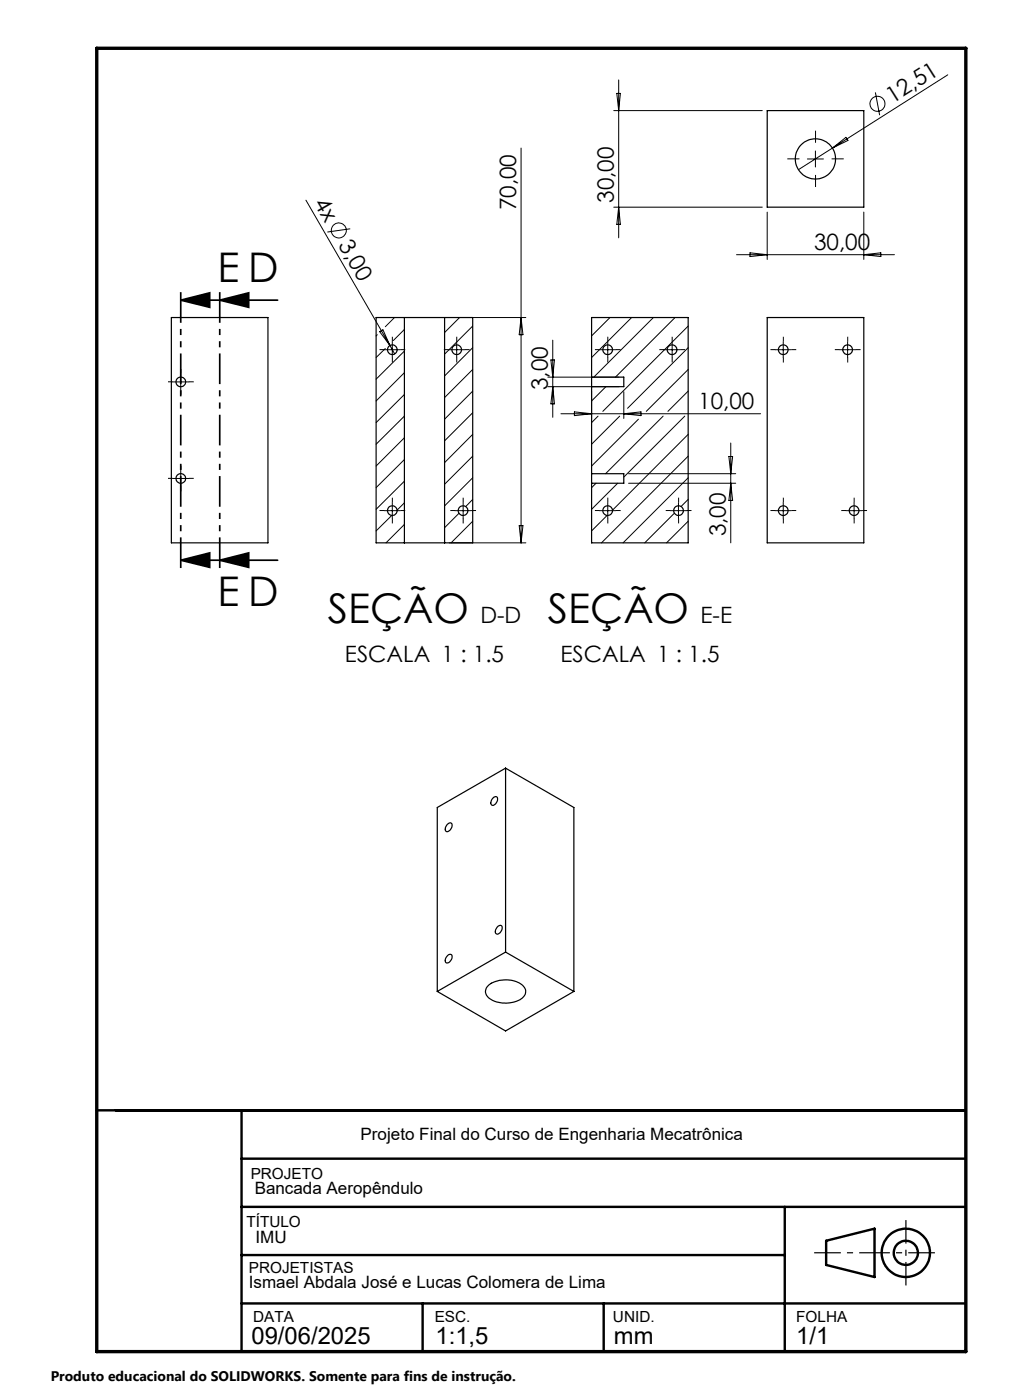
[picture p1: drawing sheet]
<svg xmlns="http://www.w3.org/2000/svg" width="210mm" height="290mm" viewBox="0 0 210 290" stroke-linecap="round" stroke-linejoin="round" font-family="sans-serif">
<g fill="none" stroke="#000" stroke-width=".25">
<path d="M158.9 22.9h20v20h-20zM35.5 65.8h20v46.6h-20zM83.7 65.8h8.4M83.7 65.8h-5.8v46.6h5.8M83.7 65.8v46.6M92.1 65.8h5.8v46.6h-5.8M92.1 65.8v46.6M122.5 78.1v2M122.5 78.1v-12.3h20v46.6h-20v-12.3M122.5 78.1h6.7v2h-6.7M158.9 65.8h20v46.6h-20zM122.5 98.1v2"/>
<path d="M122.5 98.1h6.7v2h-6.7M122.5 80.1v18M83.7 112.4h8.4M104.7 159.1l-14.1 8.2v38.1M104.7 159.1v38.1M104.7 159.1l14.2 8.2v38.1M92.6 170.8a.55 .55 0 0 1 .8-.3 .55 .55 0 0 1 .2 .8 .99 .99 0 0 1-1.3 .8 1.15 1.15 0 0 1 .3-1.3zM102.2 165.2a.53 .53 0 0 1 .7-.1 .53 .53 0 0 1 .1 .8 1.08 1.08 0 0 1-1.2 .9 1.16 1.16 0 0 1 .4-1.6zM92.8 197.9a.53 .53 0 0 1 .7-.1 .53 .53 0 0 1 .1 .7 .99 .99 0 0 1-1.3 .9 1.24 1.24 0 0 1 .5-1.5zM103.2 191.9a.53 .53 0 0 1 .7-.1 .53 .53 0 0 1 .1 .7 .99 .99 0 0 1-1.3 .9 1.26 1.26 0 0 1 .5-1.5zM104.7 197.2l-14.1 8.2M104.7 197.2l14.2 8.2"/>
<path d="M90.6 205.4l14.1 8.2 14.2-8.2M101 204.2a5.8 5.8 0 0 1 7.4 .1 1.73 1.73 0 0 1-.7 2.8 6 6 0 0 1-6.7-.7 1.53 1.53 0 0 1 0-2.2z"/>
<circle cx="168.9" cy="32.9" r="4.2"/>
<circle cx="37.4" cy="79.1" r="1.01"/>
<circle cx="81.2" cy="72.4" r="1"/>
<circle cx="94.6" cy="72.4" r="1"/>
<circle cx="125.8" cy="72.4" r="1.01"/>
<circle cx="139.2" cy="72.4" r="1.01"/>
<circle cx="162.2" cy="72.5" r="1"/>
<circle cx="175.6" cy="72.5" r="1"/>
<circle cx="37.5" cy="99.1" r="1"/>
<circle cx="81.2" cy="105.8" r=".99"/>
<circle cx="95.9" cy="105.8" r="1"/>
<circle cx="125.9" cy="105.8" r="1"/>
<circle cx="140.5" cy="105.8" r="1"/>
<circle cx="162.2" cy="105.8" r=".99"/>
<circle cx="176.9" cy="105.8" r=".99"/>
</g>
<g fill="none" stroke="#000" stroke-width=".21">
<path d="M127.7 19.3h.8l-.4 3.6zM128.1 16.6v32.7M181.3 19.1l.9 4.8M196.3 15.5l-31 19.7M107.9 30.7v81.7M127.1 22.9h30.8M167.2 32.9h3.3M168.9 31.3v3.3M172.4 30.7l2.8-2.2 .4 .6zM63.4 41.5l17.4 30.1M72.5 47.4l-4.7 .7M127.1 42.9h30.8"/>
<path d="M128.1 42.9l.4 3.6h-.8zM152.5 52.8h32.7M155.3 52.4l3.6 .4-3.6 .3zM158.9 43.9v9.8M178.9 43.9v9.8M178.9 52.8l3.5-.4v.7zM35.8 79.1h3.3M37.4 77.5v3.3M78.1 69.3l-.2 .3M78.6 68.7l.7-.4 1.5 3.3zM79.6 72.4h3.3M79.8 72.2l-1.9 1.9"/>
<path d="M80.8 71.6l.9 1.7M81.2 70.8v3.3M81.7 65.8l-1.9 1.9M83.7 77.2l-5.8 5.9M83.7 68.2l-2.2 2.3M83.7 72.7l-5.8 5.8M92.9 72.4h3.3M93.1 65.8h15.8M94.6 70.8v3.3M95.2 65.8l-3.1 3.1M97.9 67.5l-5.8 5.9M97.9 72l-5.8 5.9"/>
<path d="M97.9 76.5l-5.8 5.9M107.9 65.8l.4 3.5h-.8zM113.5 78.1h14.7M114.1 74.6h.7l-.3 3.5zM114.5 70.5v15.9M124.2 72.4h3.3M125.9 70.8v3.3M126.3 65.8l-3.8 3.8M130.8 65.8l-8.3 8.3M135.3 65.8l-12.3 12.3M137.5 72.4h3.4M139.2 70.8v3.3"/>
<path d="M139.8 65.8l-12.3 12.3M142.5 67.5l-17.7 17.7M142.5 72l-12.5 12.6M142.5 76.5l-8.7 8.7M160.5 72.4h3.4M162.2 70.8v3.3M173.9 72.4h3.3M175.5 70.8v3.3M35.8 99.1h3.3M37.4 97.5v3.3M83.7 90.7l-5.8 5.8M83.7 81.7l-5.8 5.8"/>
<path d="M83.7 86.2l-5.8 5.8M83.7 95.2l-5.8 5.8M83.7 99.7l-5.8 5.8M97.9 81l-5.8 5.8M97.9 85.5l-5.8 5.8M97.9 90l-5.8 5.8M97.9 94.5l-5.8 5.8M97.9 99l-5.8 5.8M113.5 80.1h14.7M114.5 80.1l.3 3.6h-.7zM116.2 85.7h41.3M119 85.3l3.5 .4-3.5 .4z"/>
<path d="M122.5 81.1v5.6M123.9 86.2l-1.4 1.3M125.5 80.1l-3 3M128.3 86.2l-5.8 5.8M129.2 81.1v5.6M129.2 85.7l3.6-.4v.8zM130.2 98.1h22.2M132.2 86.8l-9.7 9.7M137.3 86.2l-11.9 11.9M141.8 86.2l-12.6 12.6M142.5 81l-4.2 4.2M142.5 90l-15.6 15.7"/>
<path d="M142.5 94.5l-17.9 17.9M142.5 99l-13.5 13.4M151 94.6h.7l-.4 3.5zM151.3 91.8v20.6M79.6 105.8h3.3M81.1 106.8l-3.2 3.2M81.2 104.1v3.3M83.7 108.6l-3.8 3.8M83.7 104.2l-1.5 1.5M93.1 112.4h15.8M94.2 105.8h3.4M95.1 106.3l-3 3"/>
<path d="M95.9 104.1v3.3M97.9 103.5l-1.5 1.4M97.9 108l-4.5 4.4M107.5 108.9h.8l-.4 3.5zM123.4 100.1l-.9 .9M124.2 105.8h3.3M125.7 106.8l-3.2 3.2M125.9 104.1v3.3M127.9 100.1l-5.4 5.4M130.2 100.1h22.2M138.9 105.8h3.3M139.7 106.3l-6.2 6.1"/>
<path d="M140.5 104.1v3.3M142.5 103.5l-1.5 1.4M142.5 108l-4.5 4.4M151.3 100.1l.4 3.6h-.7zM160.5 105.8h3.4M162.2 104.1v3.3M175.2 105.8h3.3M176.9 104.1v3.3"/>
<circle cx="181.7" cy="21.5" r="1.55"/>
<circle cx="70.2" cy="47.7" r="1.56"/>
</g>
<path d="M37.4 62.2l6-1.5v3zM37.4 62.2h20.1M45.5 62.2l6-1.5v3zM37.4 116l6-1.5v3zM37.4 116h20.1M45.5 116l6-1.5v3z" fill="none" stroke="#000" stroke-width=".35"/>
<g fill="none" stroke="#000" stroke-width=".5">
<path d="M20 230h180M50 230v50M50 240h150M50 250h150M50 260h112.5M162.5 250v30M171.1 257l10-2.5v10l-10-2.5zM50 270h150M87.5 270v10M125 270v10"/>
<circle cx="187.6" cy="259.5" r="5"/>
<circle cx="187.6" cy="259.5" r="2.51"/>
</g>
<g fill="none" stroke="#000" stroke-width=".21" stroke-dasharray="15.2 1.3 1.3 1.3" stroke-linecap="butt">
<path d="M165.6 32.9h-2.5M168.9 29.6v-2.5M168.9 36.2v2.5M172.2 32.9h2.5M35.8 79.1h-1M37.5 77.4v-1M39.1 79.1h1M79.6 72.4h-1M81.3 70.8v-1M81.3 74.1v1M82.9 72.4h1M92.9 72.4h-1"/>
<path d="M94.6 70.8v-1M94.6 74.1v1M96.3 72.4h1M124.2 72.4h-1M125.9 70.8v-1M125.9 74.1v1M127.5 72.4h1M137.5 72.4h-1M139.2 70.8v-1M139.2 74.1v1M140.9 72.4h1M160.6 72.4h-1"/>
<path d="M162.2 70.8v-1M162.2 74.1v1M163.9 72.4h1M173.9 72.4h-1M175.6 70.8v-1M175.6 74.1v1M177.2 72.4h1M35.8 99.1h-1M37.5 97.4v-1M37.5 80.8v1M39.1 99.1h1M37.5 100.8v1"/>
<path d="M79.6 105.8h-1M81.3 104.1v-1M81.3 107.4v1M82.9 105.8h1M94.3 105.8h-1M95.9 104.1v-1M95.9 107.4v1M97.6 105.8h1M124.2 105.8h-1M125.9 104.1v-1M125.9 107.4v1M127.5 105.8h1"/>
<path d="M138.9 105.8h-1M140.5 104.1v-1M140.5 107.4v1M142.2 105.8h1M160.6 105.8h-1M162.2 104.1v-1M162.2 107.4v1M163.9 105.8h1M175.2 105.8h-1M176.9 104.1v-1M176.9 107.4v1M178.6 105.8h1"/>
</g>
<path d="M37.4 60.2v57.8M45.5 60.2v57.8" fill="none" stroke="#000" stroke-width=".35" stroke-dasharray="6.3 1.3 1.3 1.3 1.3 1.3" stroke-dashoffset="-.4" stroke-linecap="butt"/>
<path d="M168.6 259.5h25" fill="none" stroke="#000" stroke-width=".25" stroke-dasharray="6.3 1.3 1.3 1.3" stroke-dashoffset=".8" stroke-linecap="butt"/>
<path d="M187.6 252.7v13.6" fill="none" stroke="#000" stroke-width=".25" stroke-dasharray="6.3 1.3 1.3 1.3" stroke-dashoffset="1.5" stroke-linecap="butt"/>
<path d="M20 10h180v270h-180z" fill="none" stroke="#000" stroke-width=".7"/>
<g fill="#000">
<path d="M37.4 62.2l6-1.5v3zM37.4 116l6-1.5v3z"/>
<path d="M45.5 62.2l6-1.5v3zM45.5 116l6-1.5v3z"/>
</g>
<g font-size="8.5">
<text x="45" y="58.5">E D</text>
<text x="45" y="125.6">E D</text>
<text x="67.9" y="129">SEÇÃO</text>
<text x="113.5" y="129">SEÇÃO</text>
</g>
<g font-size="4.9">
<text x="52.1" y="278.3">09/06/2025</text>
<text x="90.2" y="278.3">1:1,5</text>
<text x="127.1" y="278.3">mm</text>
<text x="164.9" y="278.3">1/1</text>
</g>
<g font-size="4.7">
<text x="184.8" y="21.6" transform="rotate(-32 184.8 21.6)">12,51</text>
<text x="64.9" y="42" transform="rotate(60 64.9 42)">4x</text>
<text x="106.9" y="43.6" transform="rotate(-90 106.9 43.6)">70,00</text>
<text x="127.1" y="42" transform="rotate(-90 127.1 42)">30,00</text>
<text x="70" y="50.8" transform="rotate(60 70 50.8)">3,00</text>
<text x="168.6" y="51.7">30,00</text>
<text x="113.5" y="80.8" transform="rotate(-90 113.5 80.8)">3,00</text>
<text x="144.6" y="84.7">10,00</text>
<text x="150.4" y="111.1" transform="rotate(-90 150.4 111.1)">3,00</text>
<text x="99.5" y="129">D-D</text>
<text x="145.1" y="129">E-E</text>
<text x="71.4" y="137.2">ESCALA 1 : 1.5</text>
<text x="116.1" y="137.2">ESCALA 1 : 1.5</text>
</g>
<g font-size="3.5">
<text x="74.7" y="236.2">Projeto Final do Curso de Engenharia Mecatrônica</text>
<text x="52.7" y="247.3">Bancada Aeropêndulo</text>
<text x="52.9" y="257.5">IMU</text>
<text x="51.5" y="266.8">Ismael Abdala José e Lucas Colomera de Lima</text>
</g>
<g font-size="3.2">
<text x="51.9" y="244.2">PROJETO</text>
<text x="51" y="254.1">TÍTULO</text>
<text x="51.5" y="263.7">PROJETISTAS</text>
<text x="52.4" y="273.8">DATA</text>
<text x="90" y="273.8">ESC.</text>
<text x="126.9" y="273.8">UNID.</text>
<text x="164.9" y="273.8">FOLHA</text>
</g>
<text font-size="2.9" x="10.5" y="286">Produto educacional do SOLIDWORKS. Somente para fins de instrução.</text>
</svg>
